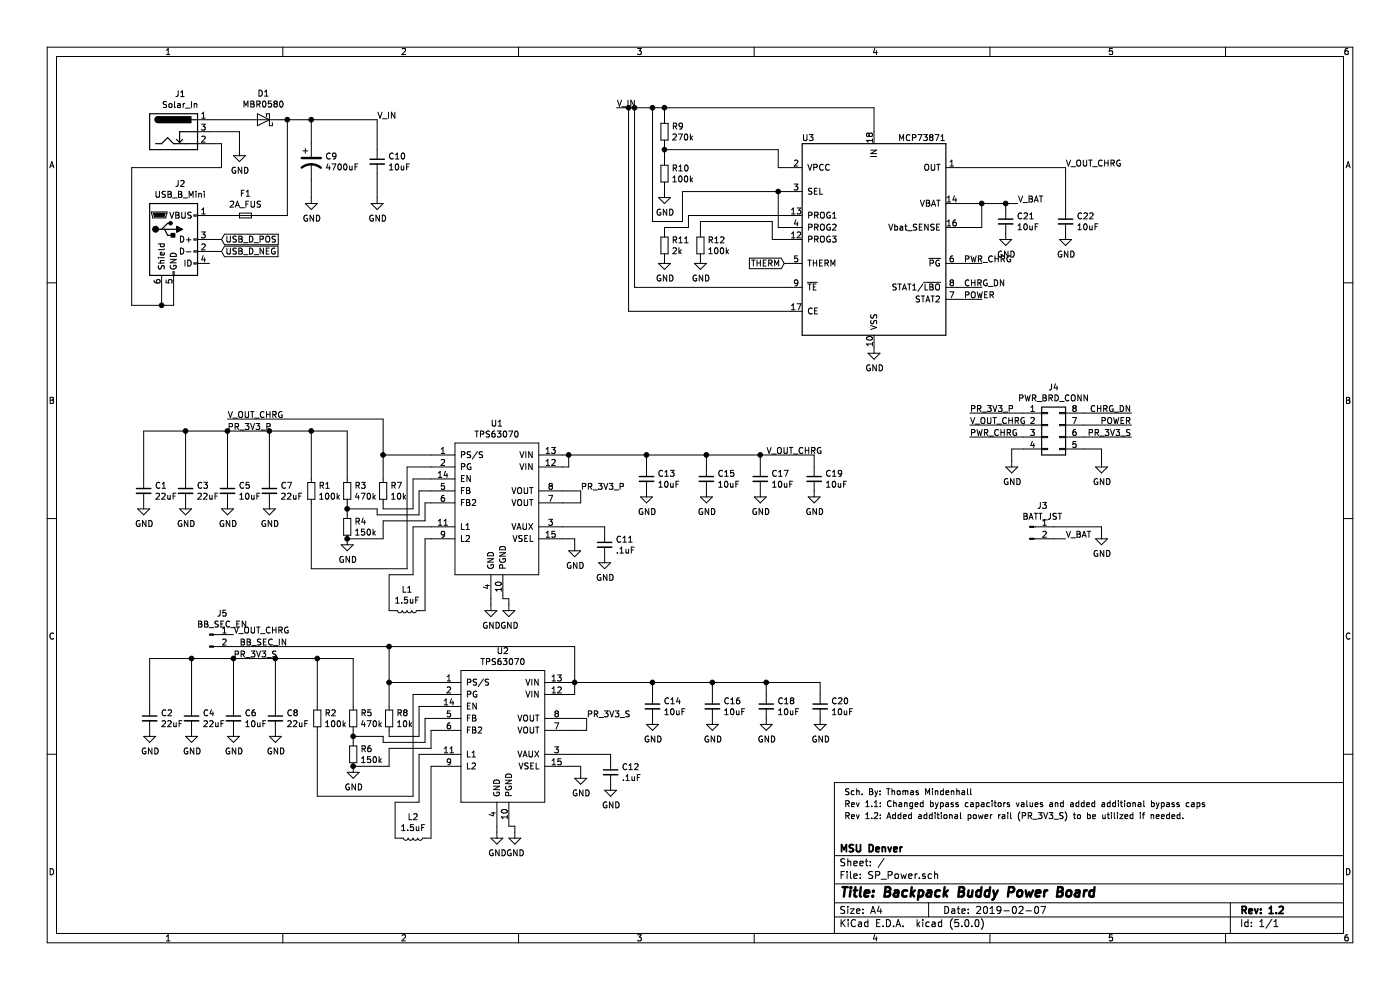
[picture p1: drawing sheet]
EESchema Schematic File Version 4
EELAYER 26 0
EELAYER END
$Descr A4 11693 8268
encoding utf-8
Sheet 1 1
Title "Backpack Buddy Power Board"
Date "2019-02-07"
Rev "1.2"
Comp "MSU Denver"
Comment1 ""
Comment2 ""
Comment3 ""
Comment4 ""
$EndDescr
$Comp
L Connector:Barrel_Jack_Switch J1
U 1 1
P 1450 1100
F 0 "J1" H 1505 1417 50  0000 C CNN
F 1 "Solar_In" H 1505 1326 50  0000 C CNN
F 2 "Connectors:PJ320E_3.5mm_Jack" H 1500 1060 50  0001 C CNN
F 3 "~" H 1500 1060 50  0001 C CNN
	1    1450 1100
	1    0    0    -1  
$EndComp
$Comp
L Connector:USB_B_Mini J2
U 1 1
P 1450 2000
F 0 "J2" H 1505 2467 50  0000 C CNN
F 1 "USB_B_Mini" H 1505 2376 50  0000 C CNN
F 2 "Connectors:USB_Mini-B" H 1600 1950 50  0001 C CNN
F 3 "~" H 1600 1950 50  0001 C CNN
	1    1450 2000
	1    0    0    -1  
$EndComp
$Comp
L Device:Fuse_Small F1
U 1 1
P 2050 1800
F 0 "F1" H 2050 1985 50  0000 C CNN
F 1 "2A_FUS" H 2050 1894 50  0000 C CNN
F 2 "Fuse_Holders_and_Fuses:Fuse_SMD1206_HandSoldering" H 2050 1800 50  0001 C CNN
F 3 "~" H 2050 1800 50  0001 C CNN
	1    2050 1800
	1    0    0    -1  
$EndComp
Wire Wire Line
	1750 1200 1850 1200
Wire Wire Line
	1850 1200 1850 1400
Wire Wire Line
	1850 1400 1100 1400
Wire Wire Line
	1100 1400 1100 2550
Wire Wire Line
	1100 2550 1350 2550
Wire Wire Line
	1450 2550 1450 2400
Wire Wire Line
	1350 2400 1350 2550
Connection ~ 1350 2550
Wire Wire Line
	1350 2550 1450 2550
$Comp
L power:GND #PWR0101
U 1 1
P 2000 1250
F 0 "#PWR0101" H 2000 1000 50  0001 C CNN
F 1 "GND" H 2005 1077 50  0000 C CNN
F 2 "" H 2000 1250 50  0001 C CNN
F 3 "" H 2000 1250 50  0001 C CNN
	1    2000 1250
	1    0    0    -1  
$EndComp
Wire Wire Line
	1750 1100 2000 1100
Wire Wire Line
	2000 1100 2000 1250
$Comp
L Diode:MBR0580 D1
U 1 1
P 2200 1000
F 0 "D1" H 2200 784 50  0000 C CNN
F 1 "MBR0580" H 2200 875 50  0000 C CNN
F 2 "Diodes_SMD:D_SOD-123" H 2200 825 50  0001 C CNN
F 3 "http://www.mccsemi.com/up_pdf/MBR0520~MBR0580(SOD123).pdf" H 2200 1000 50  0001 C CNN
	1    2200 1000
	-1   0    0    1   
$EndComp
Wire Wire Line
	1750 1000 2050 1000
$Comp
L Device:CP1 C9
U 1 1
P 2600 1350
F 0 "C9" H 2715 1396 50  0000 L CNN
F 1 "4700uF" H 2715 1305 50  0000 L CNN
F 2 "Capacitors_THT:CP_Radial_D12.5mm_P5.00mm" H 2600 1350 50  0001 C CNN
F 3 "~" H 2600 1350 50  0001 C CNN
	1    2600 1350
	1    0    0    -1  
$EndComp
$Comp
L power:GND #PWR0102
U 1 1
P 2600 1650
F 0 "#PWR0102" H 2600 1400 50  0001 C CNN
F 1 "GND" H 2605 1477 50  0000 C CNN
F 2 "" H 2600 1650 50  0001 C CNN
F 3 "" H 2600 1650 50  0001 C CNN
	1    2600 1650
	1    0    0    -1  
$EndComp
$Comp
L Device:C_Small C10
U 1 1
P 3150 1350
F 0 "C10" H 3242 1396 50  0000 L CNN
F 1 "10uF" H 3242 1305 50  0000 L CNN
F 2 "Capacitors_SMD:C_0805_HandSoldering" H 3150 1350 50  0001 C CNN
F 3 "~" H 3150 1350 50  0001 C CNN
	1    3150 1350
	1    0    0    -1  
$EndComp
Wire Wire Line
	2350 1000 2400 1000
Wire Wire Line
	3150 1000 3150 1250
Wire Wire Line
	2600 1200 2600 1000
Connection ~ 2600 1000
Wire Wire Line
	2600 1000 3150 1000
$Comp
L power:GND #PWR0103
U 1 1
P 3150 1650
F 0 "#PWR0103" H 3150 1400 50  0001 C CNN
F 1 "GND" H 3155 1477 50  0000 C CNN
F 2 "" H 3150 1650 50  0001 C CNN
F 3 "" H 3150 1650 50  0001 C CNN
	1    3150 1650
	1    0    0    -1  
$EndComp
Wire Wire Line
	2600 1500 2600 1650
Wire Wire Line
	3150 1450 3150 1650
Wire Wire Line
	1750 1800 1950 1800
Wire Wire Line
	2150 1800 2400 1800
Wire Wire Line
	2400 1800 2400 1000
Connection ~ 2400 1000
Wire Wire Line
	2400 1000 2600 1000
Text GLabel 1850 2000 2    50   Input ~ 0
USB_D_POS
Text GLabel 1850 2100 2    50   Input ~ 0
USB_D_NEG
Wire Wire Line
	1750 2000 1850 2000
Wire Wire Line
	1750 2100 1850 2100
Text Label 3150 1000 0    50   ~ 0
V_IN
$Comp
L Battery_Management:MCP73871 U3
U 1 1
P 7300 2000
F 0 "U3" H 6750 2850 50  0000 C CNN
F 1 "MCP73871" H 7700 2850 50  0000 C CNN
F 2 "Housings_DFN_QFN:QFN-20-1EP_4x4mm_Pitch0.5mm" H 7500 1100 50  0001 L CIN
F 3 "http://www.mouser.com/ds/2/268/22090a-52174.pdf" H 7150 2550 50  0001 C CNN
	1    7300 2000
	1    0    0    -1  
$EndComp
Wire Wire Line
	7300 1100 7300 900 
Wire Wire Line
	7300 900  5550 900 
Text Label 5150 900  0    50   ~ 0
V_IN
Wire Wire Line
	5300 900  5300 2400
Wire Wire Line
	5300 2400 6600 2400
Connection ~ 5300 900 
Wire Wire Line
	5300 900  5250 900 
Wire Wire Line
	5250 900  5250 2600
Wire Wire Line
	5250 2600 6600 2600
Connection ~ 5250 900 
Wire Wire Line
	5250 900  5150 900 
Text GLabel 6550 2200 0    50   Input ~ 0
THERM
$Comp
L Device:R_Small R9
U 1 1
P 5550 1100
F 0 "R9" H 5609 1146 50  0000 L CNN
F 1 "270k" H 5609 1055 50  0000 L CNN
F 2 "Resistors_SMD:R_0805_HandSoldering" H 5550 1100 50  0001 C CNN
F 3 "~" H 5550 1100 50  0001 C CNN
	1    5550 1100
	1    0    0    -1  
$EndComp
$Comp
L Device:R_Small R10
U 1 1
P 5550 1450
F 0 "R10" H 5609 1496 50  0000 L CNN
F 1 "100k" H 5609 1405 50  0000 L CNN
F 2 "Resistors_SMD:R_0805_HandSoldering" H 5550 1450 50  0001 C CNN
F 3 "~" H 5550 1450 50  0001 C CNN
	1    5550 1450
	1    0    0    -1  
$EndComp
$Comp
L power:GND #PWR0104
U 1 1
P 5550 1600
F 0 "#PWR0104" H 5550 1350 50  0001 C CNN
F 1 "GND" H 5555 1427 50  0000 C CNN
F 2 "" H 5550 1600 50  0001 C CNN
F 3 "" H 5550 1600 50  0001 C CNN
	1    5550 1600
	1    0    0    -1  
$EndComp
Wire Wire Line
	5550 900  5550 1000
Connection ~ 5550 900 
Wire Wire Line
	5550 900  5450 900 
Wire Wire Line
	5550 1200 5550 1250
Wire Wire Line
	5550 1550 5550 1600
Wire Wire Line
	6600 1400 6500 1400
Wire Wire Line
	6500 1400 6500 1250
Wire Wire Line
	6500 1250 5550 1250
Connection ~ 5550 1250
Wire Wire Line
	5550 1250 5550 1350
Wire Wire Line
	6600 1600 6500 1600
Wire Wire Line
	5700 1600 5700 1850
Wire Wire Line
	5700 1850 5450 1850
Wire Wire Line
	5450 1850 5450 900 
Connection ~ 5450 900 
Wire Wire Line
	5450 900  5300 900 
$Comp
L Device:R_Small R11
U 1 1
P 5550 2050
F 0 "R11" H 5609 2096 50  0000 L CNN
F 1 "2k" H 5609 2005 50  0000 L CNN
F 2 "Resistors_SMD:R_0805_HandSoldering" H 5550 2050 50  0001 C CNN
F 3 "~" H 5550 2050 50  0001 C CNN
	1    5550 2050
	1    0    0    -1  
$EndComp
$Comp
L power:GND #PWR0105
U 1 1
P 5550 2150
F 0 "#PWR0105" H 5550 1900 50  0001 C CNN
F 1 "GND" H 5555 1977 50  0000 C CNN
F 2 "" H 5550 2150 50  0001 C CNN
F 3 "" H 5550 2150 50  0001 C CNN
	1    5550 2150
	1    0    0    -1  
$EndComp
Wire Wire Line
	6550 2200 6600 2200
$Comp
L Device:R_Small R12
U 1 1
P 5850 2050
F 0 "R12" H 5909 2096 50  0000 L CNN
F 1 "100k" H 5909 2005 50  0000 L CNN
F 2 "Resistors_SMD:R_0805_HandSoldering" H 5850 2050 50  0001 C CNN
F 3 "~" H 5850 2050 50  0001 C CNN
	1    5850 2050
	1    0    0    -1  
$EndComp
$Comp
L power:GND #PWR0106
U 1 1
P 5850 2150
F 0 "#PWR0106" H 5850 1900 50  0001 C CNN
F 1 "GND" H 5855 1977 50  0000 C CNN
F 2 "" H 5850 2150 50  0001 C CNN
F 3 "" H 5850 2150 50  0001 C CNN
	1    5850 2150
	1    0    0    -1  
$EndComp
Wire Wire Line
	6600 1900 6500 1900
Wire Wire Line
	6500 1900 6500 1600
Connection ~ 6500 1600
Wire Wire Line
	6500 1600 5700 1600
Wire Wire Line
	6600 1800 5750 1800
Wire Wire Line
	5750 1800 5750 1900
Wire Wire Line
	5750 1900 5550 1900
Wire Wire Line
	5550 1900 5550 1950
Wire Wire Line
	6600 2000 6450 2000
Wire Wire Line
	6450 2000 6450 1850
Wire Wire Line
	6450 1850 5850 1850
Wire Wire Line
	5850 1850 5850 1950
$Comp
L Device:C_Small C21
U 1 1
P 8400 1850
F 0 "C21" H 8492 1896 50  0000 L CNN
F 1 "10uF" H 8492 1805 50  0000 L CNN
F 2 "Capacitors_SMD:C_0805_HandSoldering" H 8400 1850 50  0001 C CNN
F 3 "~" H 8400 1850 50  0001 C CNN
	1    8400 1850
	1    0    0    -1  
$EndComp
Wire Wire Line
	8000 1700 8200 1700
Wire Wire Line
	8000 1900 8200 1900
Wire Wire Line
	8200 1900 8200 1700
Connection ~ 8200 1700
Wire Wire Line
	8200 1700 8400 1700
Wire Wire Line
	8400 1750 8400 1700
$Comp
L power:GND #PWR0107
U 1 1
P 8400 1950
F 0 "#PWR0107" H 8400 1700 50  0001 C CNN
F 1 "GND" H 8405 1777 50  0000 C CNN
F 2 "" H 8400 1950 50  0001 C CNN
F 3 "" H 8400 1950 50  0001 C CNN
	1    8400 1950
	1    0    0    -1  
$EndComp
Wire Wire Line
	8400 1700 8500 1700
Connection ~ 8400 1700
Text Label 8500 1700 0    50   ~ 0
V_BAT
$Comp
L Device:C_Small C22
U 1 1
P 8900 1850
F 0 "C22" H 8992 1896 50  0000 L CNN
F 1 "10uF" H 8992 1805 50  0000 L CNN
F 2 "Capacitors_SMD:C_0805_HandSoldering" H 8900 1850 50  0001 C CNN
F 3 "~" H 8900 1850 50  0001 C CNN
	1    8900 1850
	1    0    0    -1  
$EndComp
$Comp
L power:GND #PWR0108
U 1 1
P 8900 1950
F 0 "#PWR0108" H 8900 1700 50  0001 C CNN
F 1 "GND" H 8905 1777 50  0000 C CNN
F 2 "" H 8900 1950 50  0001 C CNN
F 3 "" H 8900 1950 50  0001 C CNN
	1    8900 1950
	1    0    0    -1  
$EndComp
Wire Wire Line
	8000 1400 8900 1400
Wire Wire Line
	8900 1400 8900 1750
Text Label 8900 1400 0    50   ~ 0
V_OUT_CHRG
Wire Wire Line
	8000 2200 8200 2200
Wire Wire Line
	8000 2400 8200 2400
Wire Wire Line
	8000 2500 8200 2500
Text Label 8050 2200 0    50   ~ 0
PWR_CHRG
Text Label 8050 2400 0    50   ~ 0
CHRG_DN
Text Label 8050 2500 0    50   ~ 0
POWER
$Comp
L power:GND #PWR0109
U 1 1
P 7300 2900
F 0 "#PWR0109" H 7300 2650 50  0001 C CNN
F 1 "GND" H 7305 2727 50  0000 C CNN
F 2 "" H 7300 2900 50  0001 C CNN
F 3 "" H 7300 2900 50  0001 C CNN
	1    7300 2900
	1    0    0    -1  
$EndComp
Text Label 4900 6000 0    50   ~ 0
PR_3V3_S
Wire Wire Line
	4900 6000 4750 6000
Wire Wire Line
	4900 6100 4900 6000
Wire Wire Line
	4750 6100 4900 6100
$Comp
L power:GND #PWR0110
U 1 1
P 5100 6550
F 0 "#PWR0110" H 5100 6300 50  0001 C CNN
F 1 "GND" H 5105 6377 50  0000 C CNN
F 2 "" H 5100 6550 50  0001 C CNN
F 3 "" H 5100 6550 50  0001 C CNN
	1    5100 6550
	1    0    0    -1  
$EndComp
Wire Wire Line
	4750 6300 5100 6300
Wire Wire Line
	5100 6300 5100 6350
$Comp
L Device:C_Small C12
U 1 1
P 5100 6450
F 0 "C12" H 5192 6496 50  0000 L CNN
F 1 ".1uF" H 5192 6405 50  0000 L CNN
F 2 "Capacitors_SMD:C_0603_HandSoldering" H 5100 6450 50  0001 C CNN
F 3 "~" H 5100 6450 50  0001 C CNN
	1    5100 6450
	1    0    0    -1  
$EndComp
Wire Wire Line
	4850 6400 4850 6450
Wire Wire Line
	4750 6400 4850 6400
$Comp
L power:GND #PWR0111
U 1 1
P 4850 6450
F 0 "#PWR0111" H 4850 6200 50  0001 C CNN
F 1 "GND" H 4855 6277 50  0000 C CNN
F 2 "" H 4850 6450 50  0001 C CNN
F 3 "" H 4850 6450 50  0001 C CNN
	1    4850 6450
	1    0    0    -1  
$EndComp
Wire Wire Line
	6400 5700 6850 5700
Wire Wire Line
	6400 5800 6400 5700
Connection ~ 6400 5700
Wire Wire Line
	5950 5700 6400 5700
Wire Wire Line
	5950 5800 5950 5700
Connection ~ 5950 5700
Wire Wire Line
	5450 5700 5950 5700
Wire Wire Line
	5450 5800 5450 5700
Connection ~ 5450 5700
Wire Wire Line
	4800 5700 5450 5700
Wire Wire Line
	4800 5800 4800 5700
Wire Wire Line
	4750 5800 4800 5800
Wire Wire Line
	6850 5700 6850 5800
Connection ~ 4800 5700
Wire Wire Line
	4750 5700 4800 5700
$Comp
L Device:C_Small C20
U 1 1
P 6850 5900
F 0 "C20" H 6942 5946 50  0000 L CNN
F 1 "10uF" H 6942 5855 50  0000 L CNN
F 2 "Capacitors_SMD:C_0805_HandSoldering" H 6850 5900 50  0001 C CNN
F 3 "~" H 6850 5900 50  0001 C CNN
	1    6850 5900
	1    0    0    -1  
$EndComp
$Comp
L Device:C_Small C18
U 1 1
P 6400 5900
F 0 "C18" H 6492 5946 50  0000 L CNN
F 1 "10uF" H 6492 5855 50  0000 L CNN
F 2 "Capacitors_SMD:C_0805_HandSoldering" H 6400 5900 50  0001 C CNN
F 3 "~" H 6400 5900 50  0001 C CNN
	1    6400 5900
	1    0    0    -1  
$EndComp
$Comp
L Device:C_Small C16
U 1 1
P 5950 5900
F 0 "C16" H 6042 5946 50  0000 L CNN
F 1 "10uF" H 6042 5855 50  0000 L CNN
F 2 "Capacitors_SMD:C_0603_HandSoldering" H 5950 5900 50  0001 C CNN
F 3 "~" H 5950 5900 50  0001 C CNN
	1    5950 5900
	1    0    0    -1  
$EndComp
$Comp
L Device:C_Small C14
U 1 1
P 5450 5900
F 0 "C14" H 5542 5946 50  0000 L CNN
F 1 "10uF" H 5542 5855 50  0000 L CNN
F 2 "Capacitors_SMD:C_0603_HandSoldering" H 5450 5900 50  0001 C CNN
F 3 "~" H 5450 5900 50  0001 C CNN
	1    5450 5900
	1    0    0    -1  
$EndComp
Wire Wire Line
	4300 6900 4300 6950
Wire Wire Line
	4250 6900 4300 6900
Wire Wire Line
	4150 6900 4150 6950
$Comp
L power:GND #PWR0112
U 1 1
P 4300 6950
F 0 "#PWR0112" H 4300 6700 50  0001 C CNN
F 1 "GND" H 4305 6777 50  0000 C CNN
F 2 "" H 4300 6950 50  0001 C CNN
F 3 "" H 4300 6950 50  0001 C CNN
	1    4300 6950
	1    0    0    -1  
$EndComp
$Comp
L power:GND #PWR0113
U 1 1
P 4150 6950
F 0 "#PWR0113" H 4150 6700 50  0001 C CNN
F 1 "GND" H 4155 6777 50  0000 C CNN
F 2 "" H 4150 6950 50  0001 C CNN
F 3 "" H 4150 6950 50  0001 C CNN
	1    4150 6950
	1    0    0    -1  
$EndComp
Wire Wire Line
	3600 7000 3550 7000
Wire Wire Line
	3600 6400 3600 7000
Wire Wire Line
	3650 6400 3600 6400
Wire Wire Line
	3300 7000 3350 7000
Wire Wire Line
	3300 6700 3300 7000
Wire Wire Line
	3500 6700 3300 6700
Wire Wire Line
	3500 6300 3500 6700
Wire Wire Line
	3650 6300 3500 6300
$Comp
L Device:L_Small L2
U 1 1
P 3450 7000
F 0 "L2" V 3272 7000 50  0000 C CNN
F 1 "1.5uF" V 3363 7000 50  0000 C CNN
F 2 "custom:Inductor_BB" H 3450 7000 50  0001 C CNN
F 3 "~" H 3450 7000 50  0001 C CNN
	1    3450 7000
	0    1    1    0   
$EndComp
$Comp
L power:GND #PWR0114
U 1 1
P 1250 6100
F 0 "#PWR0114" H 1250 5850 50  0001 C CNN
F 1 "GND" H 1255 5927 50  0000 C CNN
F 2 "" H 1250 6100 50  0001 C CNN
F 3 "" H 1250 6100 50  0001 C CNN
	1    1250 6100
	1    0    0    -1  
$EndComp
$Comp
L power:GND #PWR0115
U 1 1
P 1600 6100
F 0 "#PWR0115" H 1600 5850 50  0001 C CNN
F 1 "GND" H 1605 5927 50  0000 C CNN
F 2 "" H 1600 6100 50  0001 C CNN
F 3 "" H 1600 6100 50  0001 C CNN
	1    1600 6100
	1    0    0    -1  
$EndComp
Wire Wire Line
	1600 5500 1950 5500
Wire Wire Line
	1250 5500 1600 5500
Connection ~ 1600 5500
Wire Wire Line
	1600 5900 1600 5500
Wire Wire Line
	1250 5900 1250 5500
$Comp
L Device:C_Small C2
U 1 1
P 1250 6000
F 0 "C2" H 1342 6046 50  0000 L CNN
F 1 "22uF" H 1342 5955 50  0000 L CNN
F 2 "Capacitors_SMD:C_0805_HandSoldering" H 1250 6000 50  0001 C CNN
F 3 "~" H 1250 6000 50  0001 C CNN
	1    1250 6000
	1    0    0    -1  
$EndComp
$Comp
L Device:C_Small C4
U 1 1
P 1600 6000
F 0 "C4" H 1692 6046 50  0000 L CNN
F 1 "22uF" H 1692 5955 50  0000 L CNN
F 2 "Capacitors_SMD:C_0805_HandSoldering" H 1600 6000 50  0001 C CNN
F 3 "~" H 1600 6000 50  0001 C CNN
	1    1600 6000
	1    0    0    -1  
$EndComp
$Comp
L power:GND #PWR0116
U 1 1
P 1950 6100
F 0 "#PWR0116" H 1950 5850 50  0001 C CNN
F 1 "GND" H 1955 5927 50  0000 C CNN
F 2 "" H 1950 6100 50  0001 C CNN
F 3 "" H 1950 6100 50  0001 C CNN
	1    1950 6100
	1    0    0    -1  
$EndComp
$Comp
L power:GND #PWR0117
U 1 1
P 2300 6100
F 0 "#PWR0117" H 2300 5850 50  0001 C CNN
F 1 "GND" H 2305 5927 50  0000 C CNN
F 2 "" H 2300 6100 50  0001 C CNN
F 3 "" H 2300 6100 50  0001 C CNN
	1    2300 6100
	1    0    0    -1  
$EndComp
Wire Wire Line
	2300 5900 2300 5500
Wire Wire Line
	1950 5900 1950 5500
Wire Wire Line
	2950 5900 2950 5500
Wire Wire Line
	3450 5800 3650 5800
Wire Wire Line
	3450 6650 3450 5800
Wire Wire Line
	2650 6650 3450 6650
Wire Wire Line
	2650 6100 2650 6650
Wire Wire Line
	2300 5500 2650 5500
Wire Wire Line
	2950 5500 2650 5500
Connection ~ 2650 5500
Wire Wire Line
	2650 5500 2650 5900
Connection ~ 2300 5500
Connection ~ 1950 5500
Wire Wire Line
	1950 5500 2300 5500
Text Label 1950 5500 0    50   ~ 0
PR_3V3_S
Wire Wire Line
	3250 6400 2950 6400
Wire Wire Line
	3250 6250 3250 6400
Wire Wire Line
	3600 6250 3250 6250
Wire Wire Line
	3600 6100 3600 6250
Wire Wire Line
	3650 6100 3600 6100
$Comp
L power:GND #PWR0118
U 1 1
P 2950 6400
F 0 "#PWR0118" H 2950 6150 50  0001 C CNN
F 1 "GND" H 2955 6227 50  0000 C CNN
F 2 "" H 2950 6400 50  0001 C CNN
F 3 "" H 2950 6400 50  0001 C CNN
	1    2950 6400
	1    0    0    -1  
$EndComp
Wire Wire Line
	2950 6200 2950 6150
Wire Wire Line
	2950 6150 2950 6100
Connection ~ 2950 6150
Wire Wire Line
	3200 6150 2950 6150
Wire Wire Line
	3200 6200 3200 6150
Wire Wire Line
	3550 6200 3200 6200
Wire Wire Line
	3550 6000 3550 6200
Wire Wire Line
	3650 6000 3550 6000
Wire Wire Line
	3250 5700 3250 5900
Wire Wire Line
	3650 5700 3250 5700
Wire Wire Line
	3500 5900 3650 5900
Wire Wire Line
	3500 6150 3500 5900
Wire Wire Line
	3250 6150 3500 6150
Wire Wire Line
	3250 6100 3250 6150
Connection ~ 3250 5700
Wire Wire Line
	3250 5400 3250 5700
Wire Wire Line
	1950 5400 3250 5400
Text Label 1950 5300 0    50   ~ 0
V_OUT_CHRG
$Comp
L Device:R_Small R8
U 1 1
P 3250 6000
F 0 "R8" H 3309 6046 50  0000 L CNN
F 1 "10k" H 3309 5955 50  0000 L CNN
F 2 "Resistors_SMD:R_0805_HandSoldering" H 3250 6000 50  0001 C CNN
F 3 "~" H 3250 6000 50  0001 C CNN
	1    3250 6000
	1    0    0    -1  
$EndComp
Connection ~ 2950 6400
$Comp
L Device:R_Small R6
U 1 1
P 2950 6300
F 0 "R6" H 3009 6346 50  0000 L CNN
F 1 "150k" H 3009 6255 50  0000 L CNN
F 2 "Resistors_SMD:R_0805_HandSoldering" H 2950 6300 50  0001 C CNN
F 3 "~" H 2950 6300 50  0001 C CNN
	1    2950 6300
	1    0    0    -1  
$EndComp
$Comp
L Device:R_Small R5
U 1 1
P 2950 6000
F 0 "R5" H 3009 6046 50  0000 L CNN
F 1 "470k" H 3009 5955 50  0000 L CNN
F 2 "Resistors_SMD:R_0805_HandSoldering" H 2950 6000 50  0001 C CNN
F 3 "~" H 2950 6000 50  0001 C CNN
	1    2950 6000
	1    0    0    -1  
$EndComp
$Comp
L Device:R_Small R2
U 1 1
P 2650 6000
F 0 "R2" H 2709 6046 50  0000 L CNN
F 1 "100k" H 2709 5955 50  0000 L CNN
F 2 "Resistors_SMD:R_0805_HandSoldering" H 2650 6000 50  0001 C CNN
F 3 "~" H 2650 6000 50  0001 C CNN
	1    2650 6000
	1    0    0    -1  
$EndComp
$Comp
L Device:C_Small C8
U 1 1
P 2300 6000
F 0 "C8" H 2392 6046 50  0000 L CNN
F 1 "22uF" H 2392 5955 50  0000 L CNN
F 2 "Capacitors_SMD:C_0805_HandSoldering" H 2300 6000 50  0001 C CNN
F 3 "~" H 2300 6000 50  0001 C CNN
	1    2300 6000
	1    0    0    -1  
$EndComp
$Comp
L Device:C_Small C6
U 1 1
P 1950 6000
F 0 "C6" H 2042 6046 50  0000 L CNN
F 1 "10uF" H 2042 5955 50  0000 L CNN
F 2 "Capacitors_SMD:C_0603_HandSoldering" H 1950 6000 50  0001 C CNN
F 3 "~" H 1950 6000 50  0001 C CNN
	1    1950 6000
	1    0    0    -1  
$EndComp
$Comp
L user_made_IC:TPS63070 U2
U 1 1
P 4300 6150
F 0 "U2" H 4200 6865 50  0000 C CNN
F 1 "TPS63070" H 4200 6774 50  0000 C CNN
F 2 "custom:TPS63070" H 4100 6200 50  0001 C CNN
F 3 "" H 4100 6200 50  0001 C CNN
	1    4300 6150
	1    0    0    -1  
$EndComp
Text Label 4850 4100 0    50   ~ 0
PR_3V3_P
Wire Wire Line
	4850 4100 4700 4100
Wire Wire Line
	4850 4200 4850 4100
Wire Wire Line
	4700 4200 4850 4200
$Comp
L power:GND #PWR0119
U 1 1
P 5050 4650
F 0 "#PWR0119" H 5050 4400 50  0001 C CNN
F 1 "GND" H 5055 4477 50  0000 C CNN
F 2 "" H 5050 4650 50  0001 C CNN
F 3 "" H 5050 4650 50  0001 C CNN
	1    5050 4650
	1    0    0    -1  
$EndComp
Wire Wire Line
	4700 4400 5050 4400
Wire Wire Line
	5050 4400 5050 4450
$Comp
L Device:C_Small C11
U 1 1
P 5050 4550
F 0 "C11" H 5142 4596 50  0000 L CNN
F 1 ".1uF" H 5142 4505 50  0000 L CNN
F 2 "Capacitors_SMD:C_0603_HandSoldering" H 5050 4550 50  0001 C CNN
F 3 "~" H 5050 4550 50  0001 C CNN
	1    5050 4550
	1    0    0    -1  
$EndComp
Wire Wire Line
	4800 4500 4800 4550
Wire Wire Line
	4700 4500 4800 4500
$Comp
L power:GND #PWR0120
U 1 1
P 4800 4550
F 0 "#PWR0120" H 4800 4300 50  0001 C CNN
F 1 "GND" H 4805 4377 50  0000 C CNN
F 2 "" H 4800 4550 50  0001 C CNN
F 3 "" H 4800 4550 50  0001 C CNN
	1    4800 4550
	1    0    0    -1  
$EndComp
Wire Wire Line
	6350 3800 6800 3800
Wire Wire Line
	6350 3900 6350 3800
Connection ~ 6350 3800
Wire Wire Line
	5900 3800 6350 3800
Wire Wire Line
	5900 3900 5900 3800
Connection ~ 5900 3800
Wire Wire Line
	5400 3800 5900 3800
Wire Wire Line
	5400 3900 5400 3800
Connection ~ 5400 3800
Wire Wire Line
	4750 3800 5400 3800
Wire Wire Line
	4750 3900 4750 3800
Wire Wire Line
	4700 3900 4750 3900
Wire Wire Line
	6800 3800 6800 3900
Connection ~ 4750 3800
Wire Wire Line
	4700 3800 4750 3800
$Comp
L Device:C_Small C19
U 1 1
P 6800 4000
F 0 "C19" H 6892 4046 50  0000 L CNN
F 1 "10uF" H 6892 3955 50  0000 L CNN
F 2 "Capacitors_SMD:C_0805_HandSoldering" H 6800 4000 50  0001 C CNN
F 3 "~" H 6800 4000 50  0001 C CNN
	1    6800 4000
	1    0    0    -1  
$EndComp
$Comp
L Device:C_Small C17
U 1 1
P 6350 4000
F 0 "C17" H 6442 4046 50  0000 L CNN
F 1 "10uF" H 6442 3955 50  0000 L CNN
F 2 "Capacitors_SMD:C_0805_HandSoldering" H 6350 4000 50  0001 C CNN
F 3 "~" H 6350 4000 50  0001 C CNN
	1    6350 4000
	1    0    0    -1  
$EndComp
$Comp
L Device:C_Small C15
U 1 1
P 5900 4000
F 0 "C15" H 5992 4046 50  0000 L CNN
F 1 "10uF" H 5992 3955 50  0000 L CNN
F 2 "Capacitors_SMD:C_0603_HandSoldering" H 5900 4000 50  0001 C CNN
F 3 "~" H 5900 4000 50  0001 C CNN
	1    5900 4000
	1    0    0    -1  
$EndComp
$Comp
L Device:C_Small C13
U 1 1
P 5400 4000
F 0 "C13" H 5492 4046 50  0000 L CNN
F 1 "10uF" H 5492 3955 50  0000 L CNN
F 2 "Capacitors_SMD:C_0603_HandSoldering" H 5400 4000 50  0001 C CNN
F 3 "~" H 5400 4000 50  0001 C CNN
	1    5400 4000
	1    0    0    -1  
$EndComp
Wire Wire Line
	4250 5000 4250 5050
Wire Wire Line
	4200 5000 4250 5000
Wire Wire Line
	4100 5000 4100 5050
$Comp
L power:GND #PWR0121
U 1 1
P 4250 5050
F 0 "#PWR0121" H 4250 4800 50  0001 C CNN
F 1 "GND" H 4255 4877 50  0000 C CNN
F 2 "" H 4250 5050 50  0001 C CNN
F 3 "" H 4250 5050 50  0001 C CNN
	1    4250 5050
	1    0    0    -1  
$EndComp
$Comp
L power:GND #PWR0122
U 1 1
P 4100 5050
F 0 "#PWR0122" H 4100 4800 50  0001 C CNN
F 1 "GND" H 4105 4877 50  0000 C CNN
F 2 "" H 4100 5050 50  0001 C CNN
F 3 "" H 4100 5050 50  0001 C CNN
	1    4100 5050
	1    0    0    -1  
$EndComp
Wire Wire Line
	3550 5100 3500 5100
Wire Wire Line
	3550 4500 3550 5100
Wire Wire Line
	3600 4500 3550 4500
Wire Wire Line
	3250 5100 3300 5100
Wire Wire Line
	3250 4800 3250 5100
Wire Wire Line
	3450 4800 3250 4800
Wire Wire Line
	3450 4400 3450 4800
Wire Wire Line
	3600 4400 3450 4400
$Comp
L Device:L_Small L1
U 1 1
P 3400 5100
F 0 "L1" V 3222 5100 50  0000 C CNN
F 1 "1.5uF" V 3313 5100 50  0000 C CNN
F 2 "custom:Inductor_BB" H 3400 5100 50  0001 C CNN
F 3 "~" H 3400 5100 50  0001 C CNN
	1    3400 5100
	0    1    1    0   
$EndComp
$Comp
L power:GND #PWR0123
U 1 1
P 1200 4200
F 0 "#PWR0123" H 1200 3950 50  0001 C CNN
F 1 "GND" H 1205 4027 50  0000 C CNN
F 2 "" H 1200 4200 50  0001 C CNN
F 3 "" H 1200 4200 50  0001 C CNN
	1    1200 4200
	1    0    0    -1  
$EndComp
$Comp
L power:GND #PWR0124
U 1 1
P 1550 4200
F 0 "#PWR0124" H 1550 3950 50  0001 C CNN
F 1 "GND" H 1555 4027 50  0000 C CNN
F 2 "" H 1550 4200 50  0001 C CNN
F 3 "" H 1550 4200 50  0001 C CNN
	1    1550 4200
	1    0    0    -1  
$EndComp
Wire Wire Line
	1550 3600 1900 3600
Wire Wire Line
	1200 3600 1550 3600
Connection ~ 1550 3600
Wire Wire Line
	1550 4000 1550 3600
Wire Wire Line
	1200 4000 1200 3600
$Comp
L Device:C_Small C1
U 1 1
P 1200 4100
F 0 "C1" H 1292 4146 50  0000 L CNN
F 1 "22uF" H 1292 4055 50  0000 L CNN
F 2 "Capacitors_SMD:C_0805_HandSoldering" H 1200 4100 50  0001 C CNN
F 3 "~" H 1200 4100 50  0001 C CNN
	1    1200 4100
	1    0    0    -1  
$EndComp
$Comp
L Device:C_Small C3
U 1 1
P 1550 4100
F 0 "C3" H 1642 4146 50  0000 L CNN
F 1 "22uF" H 1642 4055 50  0000 L CNN
F 2 "Capacitors_SMD:C_0805_HandSoldering" H 1550 4100 50  0001 C CNN
F 3 "~" H 1550 4100 50  0001 C CNN
	1    1550 4100
	1    0    0    -1  
$EndComp
$Comp
L power:GND #PWR0125
U 1 1
P 1900 4200
F 0 "#PWR0125" H 1900 3950 50  0001 C CNN
F 1 "GND" H 1905 4027 50  0000 C CNN
F 2 "" H 1900 4200 50  0001 C CNN
F 3 "" H 1900 4200 50  0001 C CNN
	1    1900 4200
	1    0    0    -1  
$EndComp
$Comp
L power:GND #PWR0126
U 1 1
P 2250 4200
F 0 "#PWR0126" H 2250 3950 50  0001 C CNN
F 1 "GND" H 2255 4027 50  0000 C CNN
F 2 "" H 2250 4200 50  0001 C CNN
F 3 "" H 2250 4200 50  0001 C CNN
	1    2250 4200
	1    0    0    -1  
$EndComp
Wire Wire Line
	2250 4000 2250 3600
Wire Wire Line
	1900 4000 1900 3600
Wire Wire Line
	2900 4000 2900 3600
Wire Wire Line
	3400 3900 3600 3900
Wire Wire Line
	3400 4750 3400 3900
Wire Wire Line
	2600 4750 3400 4750
Wire Wire Line
	2600 4200 2600 4750
Wire Wire Line
	2250 3600 2600 3600
Wire Wire Line
	2900 3600 2600 3600
Connection ~ 2600 3600
Wire Wire Line
	2600 3600 2600 4000
Connection ~ 2250 3600
Connection ~ 1900 3600
Wire Wire Line
	1900 3600 2250 3600
Text Label 1900 3600 0    50   ~ 0
PR_3V3_P
Wire Wire Line
	3200 4500 2900 4500
Wire Wire Line
	3200 4350 3200 4500
Wire Wire Line
	3550 4350 3200 4350
Wire Wire Line
	3550 4200 3550 4350
Wire Wire Line
	3600 4200 3550 4200
$Comp
L power:GND #PWR0127
U 1 1
P 2900 4500
F 0 "#PWR0127" H 2900 4250 50  0001 C CNN
F 1 "GND" H 2905 4327 50  0000 C CNN
F 2 "" H 2900 4500 50  0001 C CNN
F 3 "" H 2900 4500 50  0001 C CNN
	1    2900 4500
	1    0    0    -1  
$EndComp
Wire Wire Line
	2900 4300 2900 4250
Wire Wire Line
	2900 4250 2900 4200
Connection ~ 2900 4250
Wire Wire Line
	3150 4250 2900 4250
Wire Wire Line
	3150 4300 3150 4250
Wire Wire Line
	3500 4300 3150 4300
Wire Wire Line
	3500 4100 3500 4300
Wire Wire Line
	3600 4100 3500 4100
Wire Wire Line
	3200 3800 3200 4000
Wire Wire Line
	3600 3800 3200 3800
Wire Wire Line
	3450 4000 3600 4000
Wire Wire Line
	3450 4250 3450 4000
Wire Wire Line
	3200 4250 3450 4250
Wire Wire Line
	3200 4200 3200 4250
Connection ~ 3200 3800
Wire Wire Line
	3200 3500 3200 3800
Wire Wire Line
	1900 3500 3200 3500
Text Label 1900 3500 0    50   ~ 0
V_OUT_CHRG
$Comp
L Device:R_Small R7
U 1 1
P 3200 4100
F 0 "R7" H 3259 4146 50  0000 L CNN
F 1 "10k" H 3259 4055 50  0000 L CNN
F 2 "Resistors_SMD:R_0805_HandSoldering" H 3200 4100 50  0001 C CNN
F 3 "~" H 3200 4100 50  0001 C CNN
	1    3200 4100
	1    0    0    -1  
$EndComp
Connection ~ 2900 4500
$Comp
L Device:R_Small R4
U 1 1
P 2900 4400
F 0 "R4" H 2959 4446 50  0000 L CNN
F 1 "150k" H 2959 4355 50  0000 L CNN
F 2 "Resistors_SMD:R_0805_HandSoldering" H 2900 4400 50  0001 C CNN
F 3 "~" H 2900 4400 50  0001 C CNN
	1    2900 4400
	1    0    0    -1  
$EndComp
$Comp
L Device:R_Small R3
U 1 1
P 2900 4100
F 0 "R3" H 2959 4146 50  0000 L CNN
F 1 "470k" H 2959 4055 50  0000 L CNN
F 2 "Resistors_SMD:R_0805_HandSoldering" H 2900 4100 50  0001 C CNN
F 3 "~" H 2900 4100 50  0001 C CNN
	1    2900 4100
	1    0    0    -1  
$EndComp
$Comp
L Device:R_Small R1
U 1 1
P 2600 4100
F 0 "R1" H 2659 4146 50  0000 L CNN
F 1 "100k" H 2659 4055 50  0000 L CNN
F 2 "Resistors_SMD:R_0805_HandSoldering" H 2600 4100 50  0001 C CNN
F 3 "~" H 2600 4100 50  0001 C CNN
	1    2600 4100
	1    0    0    -1  
$EndComp
$Comp
L Device:C_Small C7
U 1 1
P 2250 4100
F 0 "C7" H 2342 4146 50  0000 L CNN
F 1 "22uF" H 2342 4055 50  0000 L CNN
F 2 "Capacitors_SMD:C_0805_HandSoldering" H 2250 4100 50  0001 C CNN
F 3 "~" H 2250 4100 50  0001 C CNN
	1    2250 4100
	1    0    0    -1  
$EndComp
$Comp
L Device:C_Small C5
U 1 1
P 1900 4100
F 0 "C5" H 1992 4146 50  0000 L CNN
F 1 "10uF" H 1992 4055 50  0000 L CNN
F 2 "Capacitors_SMD:C_0603_HandSoldering" H 1900 4100 50  0001 C CNN
F 3 "~" H 1900 4100 50  0001 C CNN
	1    1900 4100
	1    0    0    -1  
$EndComp
$Comp
L user_made_IC:TPS63070 U1
U 1 1
P 4250 4250
F 0 "U1" H 4150 4965 50  0000 C CNN
F 1 "TPS63070" H 4150 4874 50  0000 C CNN
F 2 "custom:TPS63070" H 4050 4300 50  0001 C CNN
F 3 "" H 4050 4300 50  0001 C CNN
	1    4250 4250
	1    0    0    -1  
$EndComp
$Comp
L Connector:Conn_01x02_Male J3
U 1 1
P 8600 4400
F 0 "J3" H 8706 4578 50  0000 C CNN
F 1 "BATT_JST" H 8706 4487 50  0000 C CNN
F 2 "Connectors_JST:JST_PH_B2B-PH-SM4-TB_02x2.00mm_Straight" H 8600 4400 50  0001 C CNN
F 3 "~" H 8600 4400 50  0001 C CNN
	1    8600 4400
	1    0    0    -1  
$EndComp
Text Label 8900 4500 0    50   ~ 0
V_BAT
$Comp
L power:GND #PWR0128
U 1 1
P 9200 4450
F 0 "#PWR0128" H 9200 4200 50  0001 C CNN
F 1 "GND" H 9205 4277 50  0000 C CNN
F 2 "" H 9200 4450 50  0001 C CNN
F 3 "" H 9200 4450 50  0001 C CNN
	1    9200 4450
	1    0    0    -1  
$EndComp
Wire Wire Line
	9200 4400 9200 4450
$Comp
L Connector_Generic:Conn_02x04_Counter_Clockwise J4
U 1 1
P 8750 3550
F 0 "J4" H 8800 3867 50  0000 C CNN
F 1 "PWR_BRD_CONN" H 8800 3776 50  0000 C CNN
F 2 "Pin_Headers:Pin_Header_Angled_2x04_Pitch2.54mm" H 8750 3550 50  0001 C CNN
F 3 "~" H 8750 3550 50  0001 C CNN
	1    8750 3550
	1    0    0    -1  
$EndComp
Wire Wire Line
	8550 3450 8100 3450
Wire Wire Line
	8550 3550 8100 3550
Wire Wire Line
	8550 3650 8100 3650
Wire Wire Line
	8550 3750 8450 3750
Wire Wire Line
	9050 3750 9200 3750
Wire Wire Line
	9050 3650 9450 3650
Wire Wire Line
	9050 3550 9450 3550
Wire Wire Line
	9050 3450 9450 3450
Text Label 8100 3450 0    50   ~ 0
PR_3V3_P
Text Label 8100 3550 0    50   ~ 0
V_OUT_CHRG
Text Label 8100 3650 0    50   ~ 0
PWR_CHRG
Text Label 9450 3450 2    50   ~ 0
CHRG_DN
Text Label 9450 3550 2    50   ~ 0
POWER
Text Label 9450 3650 2    50   ~ 0
PR_3V3_S
$Comp
L power:GND #PWR0129
U 1 1
P 9200 3850
F 0 "#PWR0129" H 9200 3600 50  0001 C CNN
F 1 "GND" H 9205 3677 50  0000 C CNN
F 2 "" H 9200 3850 50  0001 C CNN
F 3 "" H 9200 3850 50  0001 C CNN
	1    9200 3850
	1    0    0    -1  
$EndComp
$Comp
L power:GND #PWR0130
U 1 1
P 8450 3850
F 0 "#PWR0130" H 8450 3600 50  0001 C CNN
F 1 "GND" H 8455 3677 50  0000 C CNN
F 2 "" H 8450 3850 50  0001 C CNN
F 3 "" H 8450 3850 50  0001 C CNN
	1    8450 3850
	1    0    0    -1  
$EndComp
Wire Wire Line
	8450 3750 8450 3850
Wire Wire Line
	9200 3750 9200 3850
$Comp
L power:GND #PWR0131
U 1 1
P 5400 4100
F 0 "#PWR0131" H 5400 3850 50  0001 C CNN
F 1 "GND" H 5405 3927 50  0000 C CNN
F 2 "" H 5400 4100 50  0001 C CNN
F 3 "" H 5400 4100 50  0001 C CNN
	1    5400 4100
	1    0    0    -1  
$EndComp
$Comp
L power:GND #PWR0132
U 1 1
P 5900 4100
F 0 "#PWR0132" H 5900 3850 50  0001 C CNN
F 1 "GND" H 5905 3927 50  0000 C CNN
F 2 "" H 5900 4100 50  0001 C CNN
F 3 "" H 5900 4100 50  0001 C CNN
	1    5900 4100
	1    0    0    -1  
$EndComp
$Comp
L power:GND #PWR0133
U 1 1
P 6350 4100
F 0 "#PWR0133" H 6350 3850 50  0001 C CNN
F 1 "GND" H 6355 3927 50  0000 C CNN
F 2 "" H 6350 4100 50  0001 C CNN
F 3 "" H 6350 4100 50  0001 C CNN
	1    6350 4100
	1    0    0    -1  
$EndComp
$Comp
L power:GND #PWR0134
U 1 1
P 6800 4100
F 0 "#PWR0134" H 6800 3850 50  0001 C CNN
F 1 "GND" H 6805 3927 50  0000 C CNN
F 2 "" H 6800 4100 50  0001 C CNN
F 3 "" H 6800 4100 50  0001 C CNN
	1    6800 4100
	1    0    0    -1  
$EndComp
$Comp
L power:GND #PWR0135
U 1 1
P 5450 6000
F 0 "#PWR0135" H 5450 5750 50  0001 C CNN
F 1 "GND" H 5455 5827 50  0000 C CNN
F 2 "" H 5450 6000 50  0001 C CNN
F 3 "" H 5450 6000 50  0001 C CNN
	1    5450 6000
	1    0    0    -1  
$EndComp
$Comp
L power:GND #PWR0136
U 1 1
P 5950 6000
F 0 "#PWR0136" H 5950 5750 50  0001 C CNN
F 1 "GND" H 5955 5827 50  0000 C CNN
F 2 "" H 5950 6000 50  0001 C CNN
F 3 "" H 5950 6000 50  0001 C CNN
	1    5950 6000
	1    0    0    -1  
$EndComp
$Comp
L power:GND #PWR0137
U 1 1
P 6400 6000
F 0 "#PWR0137" H 6400 5750 50  0001 C CNN
F 1 "GND" H 6405 5827 50  0000 C CNN
F 2 "" H 6400 6000 50  0001 C CNN
F 3 "" H 6400 6000 50  0001 C CNN
	1    6400 6000
	1    0    0    -1  
$EndComp
$Comp
L power:GND #PWR0138
U 1 1
P 6850 6000
F 0 "#PWR0138" H 6850 5750 50  0001 C CNN
F 1 "GND" H 6855 5827 50  0000 C CNN
F 2 "" H 6850 6000 50  0001 C CNN
F 3 "" H 6850 6000 50  0001 C CNN
	1    6850 6000
	1    0    0    -1  
$EndComp
$Comp
L Connector:Conn_01x02_Male J5
U 1 1
P 1750 5300
F 0 "J5" H 1856 5478 50  0000 C CNN
F 1 "BB_SEC_EN" H 1856 5387 50  0000 C CNN
F 2 "Pin_Headers:Pin_Header_Angled_1x02_Pitch2.54mm" H 1750 5300 50  0001 C CNN
F 3 "~" H 1750 5300 50  0001 C CNN
	1    1750 5300
	1    0    0    -1  
$EndComp
Text Label 6400 3800 0    50   ~ 0
V_OUT_CHRG
Wire Wire Line
	4800 5700 4800 5400
Wire Wire Line
	4800 5400 3250 5400
Connection ~ 3250 5400
Text Label 2000 5400 0    50   ~ 0
BB_SEC_IN
Wire Wire Line
	8800 4500 8900 4500
Wire Wire Line
	8800 4400 9200 4400
Text Notes 7050 6650 0    50   ~ 0
Sch. By: Thomas Mindenhall
Text Notes 7050 6750 0    50   ~ 0
Rev 1.1: Changed bypass capacitors values and added additional bypass caps
Text Notes 7050 6850 0    50   ~ 0
Rev 1.2: Added additional power rail (PR_3V3_S) to be utilized if needed.
$EndSCHEMATC
